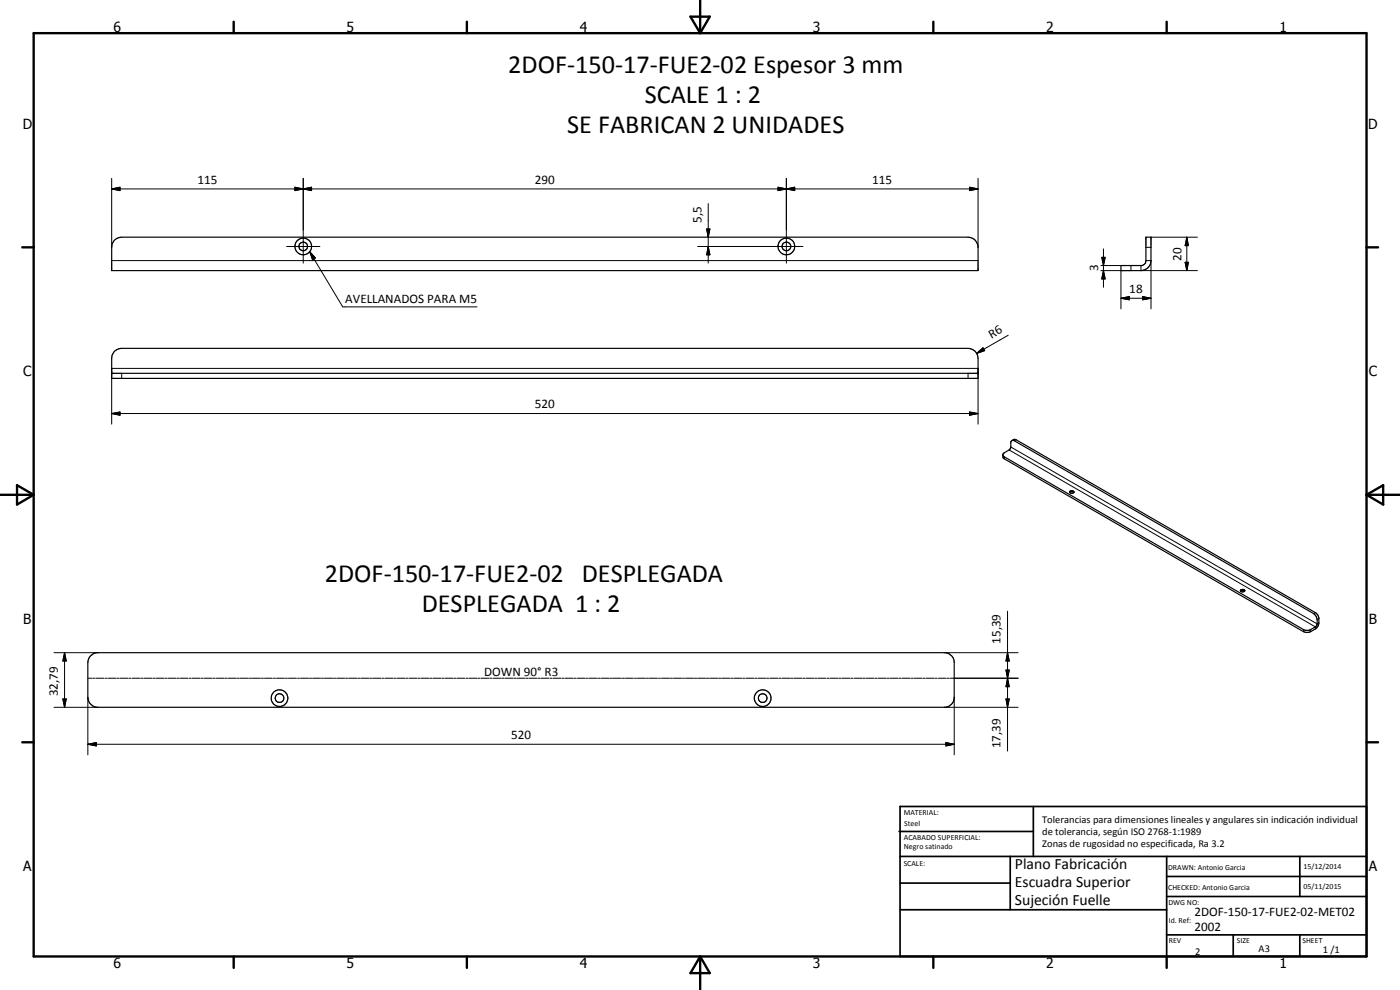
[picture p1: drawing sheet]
<svg xmlns="http://www.w3.org/2000/svg" width="420mm" height="297mm" viewBox="0 0 420 297" stroke-linecap="round" stroke-linejoin="round" font-family="sans-serif">
<g fill="none" stroke="#000" stroke-width=".35">
<path d="M34.4 72.1l1-.7 1.1-.2h254a3 3 0 0 1 3 3v7h-260v-7l.2-1.2zM343.9 71.2h1.5v7a3 3 0 0 1-3 3h-6v-1.5l6.6-.1a1.35 1.35 0 0 0 .9-1.4zM33.5 112h260M34.4 105.4l1-.6 1.1-.3h254a3 3 0 0 1 3 3v6h-260v-6l.2-1.1zM303.6 132.3l.8-.5 .6 .2 90.2 52.1a3.2 3.2 0 0 1 .4 3.5l-.1 .3a3.9 3.9 0 0 1-2.7 1.8l-1.6-.2-89.8-51.8a1.12 1.12 0 0 1 0-1.9l1.6-.9 .3-.4v-1.9zM303.8 132.1l.6 .1 89.8 51.9 .8 .8 .3 .8-.2 2-2.3 1.4-1.6-.2-89.8-51.8-.4-.7M321 147.7a.81 .81 0 0 0 1.3 0M321 147.7a.66 .66 0 0 1 .6-.5 .66 .66 0 0 1 .7 .5M321 147.6h1.3M322.2 147.6a.79 .79 0 0 0-1.2 .1M322.2 147.6l.1 .1M372.3 177.2v-.1a.8 .8 0 0 1 1.3 .1"/>
<path d="M372.3 177.2h1.2M372.3 177.2a.69 .69 0 0 0 .6 .4 .69 .69 0 0 0 .7-.4M372.3 177.2a.87 .87 0 0 1 1.2 .1M27 197l.9-.8 1.1-.4h254.8a3 3 0 0 1 2.6 3v10.4a3 3 0 0 1-2.6 3h-254.8a3.1 3.1 0 0 1-2.6-3v-10.4z"/>
<circle cx="91" cy="73.9" r="1.31"/>
<circle cx="91" cy="74" r="2.5"/>
<circle cx="236" cy="73.9" r="2.5"/>
<circle cx="236" cy="73.9" r="1.3"/>
<circle cx="83.9" cy="209.5" r="2.52"/>
<circle cx="83.9" cy="209.5" r="1.3"/>
<circle cx="228.9" cy="209.5" r="1.31"/>
<circle cx="228.9" cy="209.5" r="2.5"/>
</g>
<g fill="none" stroke="#000" stroke-width=".3">
<path d="M33.5 56.7l2.5-.5v1zM33.5 53.5v20.7M33.5 56.7h260M88.5 56.2l2.5 .5-2.5 .5zM88.5 56.2l5 1v-1l-5 1zM91 56.7l2.5-.5v1zM91 53.5v25.5M233.5 56.2l2.5 .5-2.5 .5zM233.5 56.2l5 1v-1l-5 1zM236 56.7l2.5-.5v1zM236 53.5v25.5M291 56.2l2.5 .5-2.5 .5z"/>
<path d="M293.5 53.5v20.7M33.5 78.2h260M86 74h10M93 75.5l1.6 1.9-.8 .5zM93 75.5l9.9 16.6h40.3M209.4 74h31.6M212.1 68.7h1l-.6 2.5zM212.5 74l.6 2.5h-1zM212.5 61.1v17.9M330.4 79.7h6M330.7 77.2h1l-.5 2.5zM331.2 74.7v11.5"/>
<path d="M339.4 79.7v1.5M342.4 79.7v1.5h17M343.9 78.2h1.5v14.5M343.9 74.2h1.5M345.4 71.2h14M355.7 78.7h.9l-.4 2.5zM356.2 71.2l.4 2.5h-.9zM356.2 71.2v10M330.4 81.2h6v11.5M331.2 81.2l.5 2.5h-1zM336.4 89.5l2.5-.5v1zM336.4 89.5h9"/>
<path d="M342.9 89l2.5 .5-2.5 .5zM36.5 112v1.5M290.5 112v1.5M293.1 106l1.9-1.6 .5 .8zM302.6 100.6l-9.5 5.4M33.5 124.1l2.5-.5v1zM33.5 127.3v-16.8h260v16.8M33.5 124.1h260M291 123.6l2.5 .5-2.5 .5zM301.4 137.1v.6M302.8 135l91.9 53.1v.6M303.3 134.1l92 53.1 .5-.3"/>
<path d="M305 132l-.6 .2M16.2 195.8h13.2M19.4 195.8l.5 2.5h-1zM19.4 195.8v16.4M283.4 195.8h22.2M302.4 195.8l.5 2.5h-1zM302.4 183.4v41.9M391.2 188.9v.6M393.3 188.9v.6M394.7 183.8l-.5 .3M395.8 185.6l-.5 .3M16.2 212.2h13.2"/>
<path d="M18.9 209.7h1l-.5 2.5zM26.4 203.5h1.2M26.4 209.2v17.3M27.9 203.5h.6M28.8 203.5h2.4M31.5 203.5h.6M32.4 203.5h2.4M35.1 203.5h.6M36 203.5h2.4M38.7 203.5h.6M39.7 203.5h2.4M42.3 203.5h.7"/>
<path d="M43.3 203.5h2.4M46 203.5h.6M46.9 203.5h2.4M49.6 203.5h.6M50.4 203.5h2.5M53.2 203.5h.6M54 203.5h2.5M56.8 203.5h.6M57.7 203.5h2.4M60.4 203.5h.6M61.3 203.5h2.4M64 203.5h.6"/>
<path d="M64.9 203.5h2.4M67.6 203.5h.6M68.5 203.5h2.4M71.2 203.5h.6M72.1 203.5h2.4M74.8 203.5h.7M75.7 203.5h2.4M78.4 203.5h.7M79.4 203.5h2.3M82.1 203.5h.6M83 203.5h2.4M85.7 203.5h.6"/>
<path d="M86.6 203.5h2.4M89.3 203.5h.6M90.2 203.5h2.4M92.9 203.5h.6M93.8 203.5h2.4M96.5 203.5h.6M97.4 203.5h2.4M100.1 203.5h.6M101 203.5h2.4M103.7 203.5h.6M104.6 203.5h2.4M107.3 203.5h.6"/>
<path d="M108.2 203.5h2.4M110.9 203.5h.6M111.8 203.5h2.4M114.6 203.5h.5M115.5 203.5h2.4M118.2 203.5h.6M119.1 203.5h2.4M121.8 203.5h.6M122.7 203.5h2.4M125.4 203.5h.6M126.3 203.5h2.4M129 203.5h.6"/>
<path d="M129.9 203.5h2.4M132.6 203.5h.6M133.5 203.5h2.4M136.2 203.5h.6M137.1 203.5h2.4M139.9 203.5h.6M140.7 203.5h2.5M143.5 203.5h.5M144.3 203.5h2.5M147.1 203.5h.5M148 203.5h2.4M150.7 203.5h.6"/>
<path d="M151.6 203.5h2.4M154.3 203.5h.6M155.2 203.5h2.4M157.9 203.5h.6M158.8 203.5h2.4M161.5 203.5h.6M162.4 203.5h2.4M165.1 203.5h.6M166 203.5h2.4M168.7 203.5h.6M169.6 203.5h2.4M172.3 203.5h.6"/>
<path d="M173.3 203.5h2.4M176 203.5h.6M176.9 203.5h2.4M179.6 203.5h.6M180.5 203.5h2.4M183.2 203.5h.6M184.1 203.5h2.4M186.8 203.5h.6M187.7 203.5h2.4M190.4 203.5h.6M191.3 203.5h2.4M194 203.5h.6"/>
<path d="M194.9 203.5h2.4M197.6 203.5h.6M198.5 203.5h2.4M201.2 203.5h.6M202.1 203.5h2.4M204.8 203.5h.6M205.7 203.5h2.4M208.4 203.5h.7M209.4 203.5h2.3M212 203.5h.7M213 203.5h2.4M215.7 203.5h.6"/>
<path d="M216.6 203.5h2.4M219.3 203.5h.6M220.2 203.5h2.4M222.9 203.5h.6M223.8 203.5h2.4M226.5 203.5h.6M227.4 203.5h2.4M230.1 203.5h.6M231 203.5h2.4M233.7 203.5h.6M234.6 203.5h2.5M237.3 203.5h.6"/>
<path d="M238.2 203.5h2.5M240.9 203.5h.6M241.8 203.5h2.5M244.5 203.5h.6M245.4 203.5h2.5M248.2 203.5h.6M249.1 203.5h2.4M251.8 203.5h.6M252.7 203.5h2.4M255.4 203.5h.6M256.3 203.5h2.4M259 203.5h.6"/>
<path d="M259.9 203.5h2.4M262.6 203.5h.6M263.5 203.5h2.4M266.2 203.5h.6M267.1 203.5h2.4M269.8 203.5h.7M270.7 203.5h2.4M273.5 203.5h.6M274.4 203.5h2.4M277.1 203.5h.6M277.9 203.5h2.5M280.7 203.5h.6"/>
<path d="M281.6 203.5h2.4M283.4 212.2h22.2M284.3 203.5h.6M285.2 203.5h20.4M286.4 209.2v17.3M301.9 201h1l-.5 2.5zM301.9 209.7h1l-.5 2.5zM302.4 203.5l.5 2.5h-1zM26.4 223.3l2.5-.5v1zM26.4 223.3h260M283.9 222.8l2.5 .5-2.5 .5z"/>
</g>
<g fill="#000">
<circle cx="33.5" cy="112" r=".18"/>
<circle cx="293.5" cy="112" r=".18"/>
</g>
<g fill="none" stroke="#000" stroke-width=".71">
<path d="M10.1 9.9h400v277.1h-400zM70.1 6.5v3.4M140.1 6.5v3.4M207.2 5h5.8l-2.9 4.9zM210.1 0v9.9M280.1 6.5v3.4M350.1 6.5v3.4M6.7 74.2h3.4M410.1 74.2h3.5M.1 148.5h10M5.1 145.6l5 2.9-5 2.9zM410.1 148.5h10"/>
<path d="M410.1 148.5l5-2.9v5.8zM6.7 222.7h3.4M410.1 222.7h3.5M70.1 287v3.4M140.1 287v3.4M210.1 287v10M210.1 287l2.9 5h-5.8zM280.1 287v3.4M350.1 287v3.4"/>
</g>
<g fill="none" stroke="#000" stroke-width=".51">
<path d="M269.8 249.5h40.3M270.1 242h140v45h-140zM270.1 257h140M303.2 257v16M310.1 242v15M350.1 257v30M390.1 257v12M270.1 265h33.1M270.1 273h80M350.1 269h60M350.1 263h60M350.1 280.5h60"/>
<path d="M370.1 280.5v6.5M390.1 280.5v6.5"/>
</g>
<g fill="#000">
<path d="M33.5 56.7l2.5-.5v1zM88.5 56.2l2.5 .5-2.5 .5zM91 56.7l2.5-.5v1zM233.5 56.2l2.5 .5-2.5 .5zM236 56.7l2.5-.5v1zM291 56.2l2.5 .5-2.5 .5zM93 75.5l1.6 1.9-.8 .5zM212.1 68.7h1l-.6 2.5zM212.5 74l.6 2.5h-1zM330.7 77.2h1l-.5 2.5zM355.7 78.7h.9l-.4 2.5zM356.2 71.2l.4 2.5h-.9z"/>
<path d="M331.2 81.2l.5 2.5h-1zM336.4 89.5l2.5-.5v1zM342.9 89l2.5 .5-2.5 .5zM293.1 106l1.9-1.6 .5 .8zM33.5 124.1l2.5-.5v1zM291 123.6l2.5 .5-2.5 .5zM19.4 195.8l.5 2.5h-1zM302.4 195.8l.5 2.5h-1zM18.9 209.7h1l-.5 2.5zM301.9 201h1l-.5 2.5zM301.9 209.7h1l-.5 2.5zM302.4 203.5l.5 2.5h-1z"/>
<path d="M26.4 223.3l2.5-.5v1zM283.9 222.8l2.5 .5-2.5 .5z"/>
</g>
<g font-size="7.9">
<text x="152.5" y="21.8">2DOF-150-17-FUE2-02 Espesor 3 mm</text>
<text x="193.5" y="30.8">SCALE 1 : 2</text>
<text x="170.3" y="39.8">SE FABRICAN 2 UNIDADES</text>
<text x="97.5" y="174.8">2DOF-150-17-FUE2-02 DESPLEGADA</text>
<text x="126.6" y="183.7">DESPLEGADA 1 : 2</text>
</g>
<g font-size="4.7">
<text x="304.6" y="260.8">Plano Fabricación</text>
<text x="304.6" y="266.2">Escuadra Superior</text>
<text x="304.6" y="271.6">Sujeción Fuelle</text>
</g>
<g font-size="4.2">
<text x="34" y="9.6">6</text>
<text x="104" y="9.6">5</text>
<text x="174" y="9.6">4</text>
<text x="244" y="9.6">3</text>
<text x="314" y="9.6">2</text>
<text x="384" y="9.6">1</text>
<text x="6.8" y="38.7">D</text>
<text x="410.6" y="38.7">D</text>
<text x="7" y="112.9">C</text>
<text x="410.8" y="112.9">C</text>
<text x="7" y="187.1">B</text>
<text x="410.8" y="187.1">B</text>
<text x="7" y="261.4">A</text>
<text x="410.8" y="261.4">A</text>
<text x="34" y="290.4">6</text>
<text x="104" y="290.4">5</text>
<text x="174" y="290.4">4</text>
<text x="244" y="290.4">3</text>
<text x="314" y="290.4">2</text>
<text x="384" y="290.4">1</text>
</g>
<g font-size="3.9">
<text x="59.3" y="55.2">115</text>
<text x="160.5" y="55.2">290</text>
<text x="261.8" y="55.2">115</text>
<text x="210.5" y="66.8" transform="rotate(-90 210.5 66.8)">5,5</text>
<text x="329.6" y="81.4" transform="rotate(-90 329.6 81.4)">3</text>
<text x="354.6" y="78.2" transform="rotate(-90 354.6 78.2)">20</text>
<text x="338.9" y="88">18</text>
<text x="103.6" y="91">AVELLANADOS PARA M5</text>
<text x="297.5" y="101.7" transform="rotate(-30 297.5 101.7)">R6</text>
<text x="160.5" y="122.6">520</text>
<text x="300.3" y="193.2" transform="rotate(-90 300.3 193.2)">15,39</text>
<text x="145.3" y="202.7">DOWN 90° R3</text>
<text x="17.3" y="209" transform="rotate(-90 17.3 209)">32,79</text>
<text x="153.4" y="221.7">520</text>
<text x="300.3" y="224.6" transform="rotate(-90 300.3 224.6)">17,39</text>
<text x="358.5" y="275">2DOF-150-17-FUE2-02-MET02</text>
<text x="358.5" y="279.4">2002</text>
</g>
<g font-size="3.1">
<text x="312.7" y="246.8">Tolerancias para dimensiones lineales y angulares sin indicación individual</text>
<text x="312.7" y="250.4">de tolerancia, según ISO 2768-1:1989</text>
<text x="312.7" y="254">Zonas de rugosidad no especificada, Ra 3.2</text>
<text x="358.7" y="286.5">2</text>
<text x="377.7" y="285.6">A3</text>
<text x="397" y="285.9">1 /1</text>
</g>
<g font-size="2.4">
<text x="271.2" y="244.4">MATERIAL:</text>
<text x="271.3" y="252">ACABADO SUPERFICIAL:</text>
<text x="271.4" y="247.9">Steel</text>
<text x="271.3" y="254.6">Negro satinado</text>
<text x="271.2" y="259.7">SCALE:</text>
<text x="350.6" y="260.9">DRAWN: Antonio Garcia</text>
<text x="391.2" y="260.6">15/12/2014</text>
<text x="350.6" y="267">CHECKED: Antonio Garcia</text>
<text x="391.2" y="266.7">05/11/2015</text>
<text x="350.6" y="271.4">DWG NO:</text>
<text x="350.8" y="276.9">Id. Ref:</text>
<text x="350.8" y="282.8">REV</text>
<text x="371.2" y="282.9">SIZE</text>
<text x="390.9" y="282.9">SHEET</text>
</g>
</svg>
